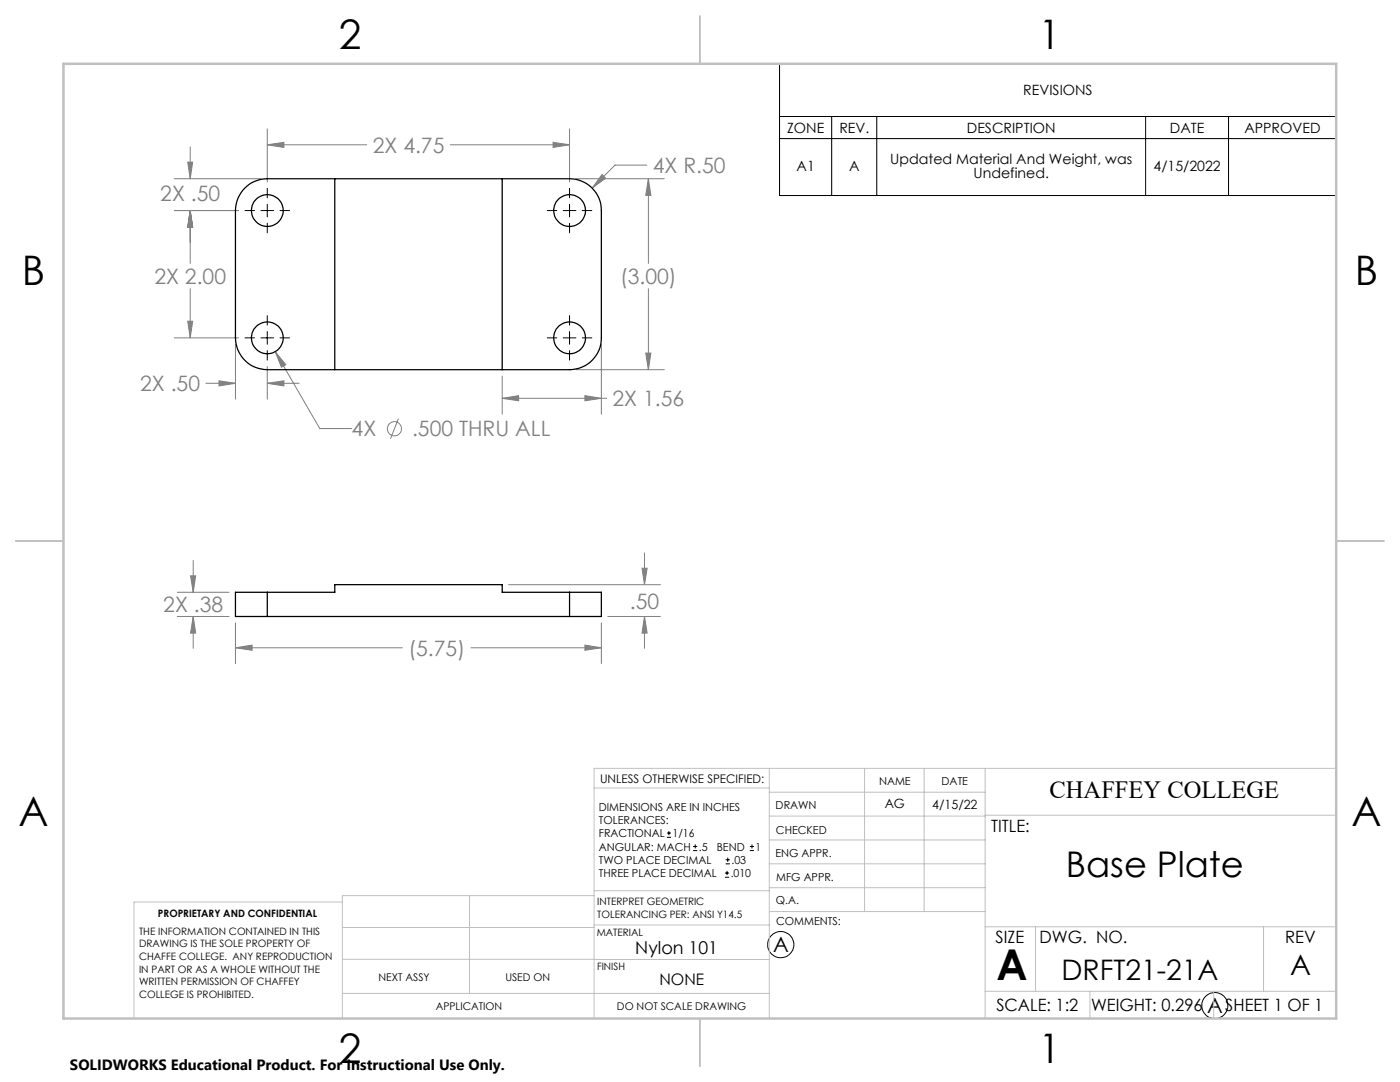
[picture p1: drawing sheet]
<svg xmlns="http://www.w3.org/2000/svg" width="279mm" height="216mm" viewBox="0 0 279 216" stroke-linecap="round" stroke-linejoin="round" font-family="sans-serif">
<g fill="none" stroke="#808080" stroke-width=".2">
<path d="M34.8 35.7h17.3M37.5 32.3h1l-.5 3.4zM38 29.3v6.4M53.3 25.7v10.6M53.3 28.9h19.9M53.3 28.9l3.4-.5v1zM89.9 28.9h23.8M110.4 28.4l3.3 .5-3.3 .5zM113.7 25.7v10.6M114.9 35.7h17.7M120.2 34.8l.7 .8-2.7 1.9zM129.1 32.9h-6.4l-4.5 4.6"/>
<path d="M129.4 35.7l.5 3.3h-1zM129.4 35.7v16.9M34.8 42h12.8M38 42v10.6M38 57.6v9.8M38 42l.5 3.3h-1zM129.4 57.6v16.2M34.8 67.4h12.8M37.5 64.1h1l-.5 3.3zM41.1 76.5h5.9M43.7 76l3.3 .5-3.3 .5zM47 68.7v11"/>
<path d="M53.3 73.1v6.6M53.3 76.5h6.4M53.3 76.5l3.4-.5v1zM54.9 70.2l2.1 2.6-.8 .5zM54.9 70.2l8.9 15.3h6.4M100.2 79.5l3.3-.5v1zM100.2 75v7.7M100.2 79.5h20.9M114.9 73.8h17.7M116.7 79l3.3 .5-3.3 .5zM120 68.7v14M128.9 70.4h1l-.5 3.4z"/>
<path d="M79.5 83.5l-1.6 4.1M35.4 118.2h10.3M38 114.9h1.1l-.5 3.3zM38.6 111.8v6.4M101.5 116.7h30.3M128.1 113.4h1.1l-.6 3.3zM128.6 110.3v6.4M35.4 123h10.3M38.6 123l.5 3.3h-1.1zM38.6 123v6.4M47 129.3l3.3-.6v1.1zM47 124.3v8.1"/>
<path d="M47 129.3h33.3M94 129.3h26M116.7 128.7l3.3 .6-3.3 .5zM120 124.3v8.1M121.3 123h10.5M128.6 123l.6 3.3h-1.1zM128.6 123v6.4"/>
<circle cx="78.7" cy="85.6" r="1.4"/>
</g>
<g fill="none" stroke="#000" stroke-width=".2">
<path d="M155.6 12.7h111.1v26.3h-111.1zM53.3 37.6v1.9M113.7 37.6v1.9M155.6 23.2h111.1M155.6 27.7h111.1M166 23.2v15.8M175 23.2v15.8M228.6 23.2v15.8M245.2 23.2v15.8M48.9 42h1.9M52.1 42h2.5M53.3 40.7v2.6"/>
<path d="M53.3 44.6v1.9M55.9 42h1.9M109.2 42h1.9M112.4 42h2.5M113.7 40.7v2.6M113.7 44.6v1.9M116.2 42h1.9M48.9 67.4h1.9M52.1 67.4h2.5M53.3 63v1.9M53.3 66.1v2.6M53.3 70v1.9"/>
<path d="M55.9 67.4h1.9M109.2 67.4h1.9M112.4 67.4h2.5M113.7 63v1.9M113.7 66.1v2.6M113.7 70v1.9M116.2 67.4h1.9M133.1 167.1h.8M133.1 166.2h.8M133.5 165.8v.9M138.3 169.7h.8M138.3 168.9h.8"/>
<path d="M138.7 168.5v.8M144.7 175h.8M144.7 174.2h.8M144.8 172.4h.9M144.8 171.6h.9M145.1 173.8v.8M145.2 171.1v.9M149.6 169.7h.9M149.6 168.9h.9M150.1 168.5v.8"/>
<circle cx="155.8" cy="188.5" r="2.62"/>
<circle cx="242.4" cy="200.7" r="2.61"/>
</g>
<g fill="none" stroke="#c0c0c0" stroke-width=".2">
<path d="M118.6 157.2h34.9M153.5 153.3v49.9M153.5 158.1h43.1M172.5 153.3v28.6M184.4 153.3v28.6M196.6 153.3v49.9M266.7 153.3h-148.1v49.9M68.3 180h-41.6v23.2M93.7 178.7v19.5M118.6 178.7h-50.3v24.5M118.6 177.7h35M153.5 167.6h43.1"/>
<path d="M153.5 162.8h43.1M153.5 172.4h43.1M153.5 177.1h43.1M196.6 162.7h70.1M68.3 198.2h85.2M68.3 191.4l85.2 .1M68.3 185.1h50.3M118.6 184.6h35M153.6 181.9h43M196.6 197.8h70.1M196.6 184.9h70.1M206.7 184.9v12.9"/>
<path d="M217.5 197.8v5.4M242.2 197.8v5.4M252.2 184.9v12.9"/>
</g>
<path d="M139.7 3.2v9.5M3.1 107.9h9.6M266.7 107.9h9.5M139.7 203.2v9.6" fill="none" stroke="#c0c0c0" stroke-width=".25"/>
<path d="M12.7 12.7h254v190.5h-254z" fill="none" stroke="#c0c0c0" stroke-width=".5"/>
<path d="M128.1 113.4h1.1l-.6 3.3zM128.6 123l.6 3.3h-1.1zM38 114.9h1.1l-.5 3.3zM38.6 123l.5 3.3h-1.1zM47 129.3l3.3-.6v1.1zM116.7 128.7l3.3 .6-3.3 .5zM53.3 28.9l3.4-.5v1zM110.4 28.4l3.3 .5-3.3 .5zM129.4 35.7l.5 3.3h-1zM128.9 70.4h1l-.5 3.4zM100.2 79.5l3.3-.5v1zM116.7 79l3.3 .5-3.3 .5zM37.5 32.3h1l-.5 3.4zM38 42l.5 3.3h-1zM38 42l.5 3.3h-1zM37.5 64.1h1l-.5 3.3zM43.7 76l3.3 .5-3.3 .5zM53.3 76.5l3.4-.5v1zM54.9 70.2l1.3 3.1 .8-.5zM120.2 34.8l-2 2.7 2.7-1.9z" fill="#808080"/>
<g fill="none" stroke="#000" stroke-width=".25">
<path d="M48.9 37.5a6.4 6.4 0 0 1 4.4-1.8h60.4a6.3 6.3 0 0 1 6.3 6.3v25.4a6.3 6.3 0 0 1-6.3 6.4h-60.4a6.4 6.4 0 0 1-6.3-6.4v-25.4a6.4 6.4 0 0 1 1.9-4.5zM66.8 35.7v38.1M100.2 35.7v38.1M53.3 118.2h-6.3v4.8h6.3M53.3 118.2v4.8M53.3 118.2h13.5v-1.5h33.4v1.5h13.5M113.7 118.2h6.3v4.8h-6.3M113.7 118.2v4.8M53.3 123h60.4"/>
<circle cx="53.3" cy="42" r="3.2"/>
<circle cx="113.7" cy="42" r="3.2"/>
<circle cx="53.3" cy="67.4" r="3.2"/>
<circle cx="113.7" cy="67.4" r="3.2"/>
</g>
<text font-size="8.5" x="198.9" y="195.5">A</text>
<g font-size="8.1">
<text x="67.6" y="9.7">2</text>
<text x="207.3" y="9.7">1</text>
<text x="4.4" y="57">B</text>
<text x="270.4" y="57">B</text>
<text x="3.7" y="164.9">A</text>
<text x="269.7" y="164.9">A</text>
<text x="67.6" y="212.2">2</text>
<text x="207.3" y="212.2">1</text>
</g>
<text font-size="7.1" x="212.7" y="175">Base Plate</text>
<g font-size="5.6">
<text x="211.8" y="195.6">DRFT21-21A</text>
<text x="257.5" y="194.6">A</text>
</g>
<text font-size="4.9" x="209.5" y="159.3">CHAFFEY COLLEGE</text>
<g font-size="4.2" fill="#808080">
<text x="74.4" y="30.5">2X 4.75</text>
<text x="130.3" y="34.5">4X R.50</text>
<text x="32" y="40.1">2X .50</text>
<text x="30.8" y="56.7">2X 2.00</text>
<text x="123.7" y="56.7">(3.00)</text>
<text x="28" y="78.1">2X .50</text>
<text x="122.3" y="81">2X 1.56</text>
<text x="70.2" y="87.1">4X</text>
<text x="82.2" y="87.1">.500 THRU ALL</text>
<text x="32.6" y="122">2X .38</text>
<text x="125.7" y="121.6">.50</text>
<text x="81.5" y="130.8">(5.75)</text>
</g>
<g font-size="4.2">
<text x="154.3" y="190">A</text>
<text x="240.9" y="202.2">A</text>
</g>
<text font-size="3.5" x="126.8" y="190.3">Nylon 101</text>
<g font-size="3.4">
<text x="197.8" y="166">TITLE:</text>
<text x="198.7" y="188.1">SIZE</text>
<text x="207.5" y="188.1">DWG. NO.</text>
<text x="256.5" y="188.2">REV</text>
<text x="198.8" y="201.7">SCALE: 1:2</text>
<text x="217.7" y="201.8">WEIGHT: 0.296</text>
<text x="244.5" y="201.7">SHEET 1 OF 1</text>
</g>
<text font-size="3.2" x="131.6" y="196.6">NONE</text>
<text font-size="3" x="14" y="213.5">SOLIDWORKS Educational Product. For Instructional Use Only.</text>
<g font-size="2.8">
<text x="204.2" y="19">REVISIONS</text>
<text x="157.1" y="26.5">ZONE</text>
<text x="167.5" y="26.5">REV.</text>
<text x="193" y="26.5">DESCRIPTION</text>
<text x="233.5" y="26.5">DATE</text>
<text x="248.4" y="26.5">APPROVED</text>
<text x="159" y="34.1">A1</text>
<text x="169.5" y="34.1">A</text>
<text x="177.7" y="32.7">Updated Material And Weight, was</text>
<text x="194.3" y="35.5">Undefined.</text>
<text x="230.2" y="34.1">4/15/2022</text>
</g>
<g font-size="2.5">
<text x="176.6" y="161.3">AG</text>
<text x="186.1" y="161.4">4/15/22</text>
</g>
<text font-size="2.4" x="119.8" y="156.2">UNLESS OTHERWISE SPECIFIED:</text>
<g font-size="2.2">
<text x="119.5" y="161.8">DIMENSIONS ARE IN INCHES</text>
<text x="154.8" y="161.4">DRAWN</text>
<text x="175.4" y="156.6">NAME</text>
<text x="187.9" y="156.7">DATE</text>
<text x="119.5" y="164.4">TOLERANCES:</text>
<text x="119.5" y="167.1">FRACTIONAL</text>
<text x="134.2" y="167.1">1/16</text>
<text x="154.9" y="166.3">CHECKED</text>
<text x="119.5" y="172.4">TWO PLACE DECIMAL</text>
<text x="119.5" y="169.7">ANGULAR: MACH</text>
<text x="139.5" y="169.7">.5</text>
<text x="143" y="169.7">BEND</text>
<text x="146" y="172.4">.03</text>
<text x="150.8" y="169.7">1</text>
<text x="154.8" y="171">ENG APPR.</text>
<text x="119.5" y="175">THREE PLACE DECIMAL</text>
<text x="145.8" y="175">.010</text>
<text x="154.9" y="175.7">MFG APPR.</text>
<text x="154.9" y="180.4">Q.A.</text>
<text x="154.9" y="184.6">COMMENTS:</text>
</g>
<g font-size="2.1">
<text x="75.5" y="195.7">NEXT ASSY</text>
<text x="100.9" y="195.7">USED ON</text>
<text x="86.9" y="201.5">APPLICATION</text>
<text x="123.1" y="201.6">DO NOT SCALE DRAWING</text>
</g>
<g font-size="2">
<text x="31.5" y="182.9">PROPRIETARY AND CONFIDENTIAL</text>
<text x="119.2" y="180.6">INTERPRET GEOMETRIC</text>
<text x="119.2" y="183.1">TOLERANCING PER: ANSI Y14.5</text>
<text x="27.8" y="186.5">THE INFORMATION CONTAINED IN THIS</text>
<text x="27.8" y="189">DRAWING IS THE SOLE PROPERTY OF</text>
<text x="27.8" y="191.6">CHAFFE COLLEGE. ANY REPRODUCTION</text>
<text x="119.1" y="186.7">MATERIAL</text>
<text x="27.8" y="194.1">IN PART OR AS A WHOLE WITHOUT THE</text>
<text x="27.8" y="196.6">WRITTEN PERMISSION OF CHAFFEY</text>
<text x="119.1" y="193.5">FINISH</text>
<text x="27.8" y="199.1">COLLEGE IS PROHIBITED.</text>
</g>
</svg>
